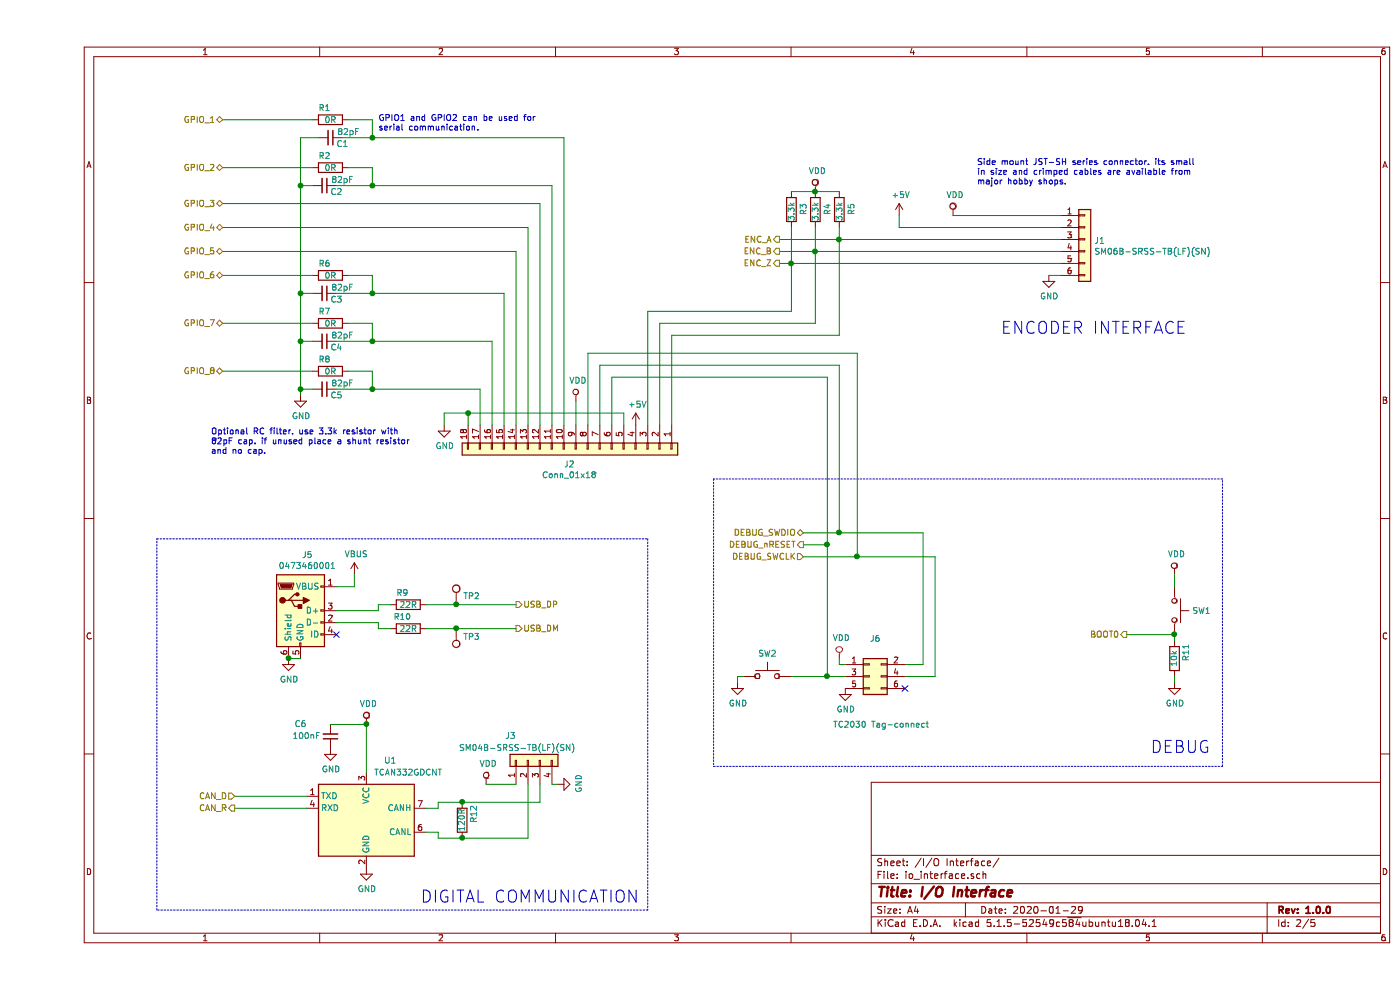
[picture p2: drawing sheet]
EESchema Schematic File Version 4
EELAYER 30 0
EELAYER END
$Descr A4 11693 8268
encoding utf-8
Sheet 2 5
Title "I/O Interface"
Date "2020-01-29"
Rev "1.0.0"
Comp ""
Comment1 ""
Comment2 ""
Comment3 ""
Comment4 ""
$EndDescr
$Comp
L Device:R R1
U 1 1
P 2450 1000
F 0 "R1" V 2350 950 50  0000 C CNN
F 1 "0R" V 2450 1000 50  0000 C CNN
F 2 "Resistor_SMD:R_0402_1005Metric" V 2380 1000 50  0001 C CNN
F 3 "~" H 2450 1000 50  0001 C CNN
	1    2450 1000
	0    1    1    0   
$EndComp
$Comp
L Device:C_Small C1
U 1 1
P 2450 1150
F 0 "C1" V 2500 1250 50  0000 C CNN
F 1 "82pF" V 2400 1300 50  0000 C CNN
F 2 "Capacitor_SMD:C_0402_1005Metric" H 2450 1150 50  0001 C CNN
F 3 "~" H 2450 1150 50  0001 C CNN
	1    2450 1150
	0    1    1    0   
$EndComp
$Comp
L power:GND #PWR0102
U 1 1
P 2200 3300
F 0 "#PWR0102" H 2200 3050 50  0001 C CNN
F 1 "GND" H 2205 3127 50  0000 C CNN
F 2 "" H 2200 3300 50  0001 C CNN
F 3 "" H 2200 3300 50  0001 C CNN
	1    2200 3300
	1    0    0    -1  
$EndComp
Wire Wire Line
	2600 1000 2800 1000
$Comp
L Device:R R2
U 1 1
P 2450 1400
F 0 "R2" V 2350 1350 50  0000 C CNN
F 1 "0R" V 2450 1400 50  0000 C CNN
F 2 "Resistor_SMD:R_0402_1005Metric" V 2380 1400 50  0001 C CNN
F 3 "~" H 2450 1400 50  0001 C CNN
	1    2450 1400
	0    1    1    0   
$EndComp
$Comp
L Device:C_Small C2
U 1 1
P 2400 1550
F 0 "C2" V 2450 1650 50  0000 C CNN
F 1 "82pF" V 2350 1700 50  0000 C CNN
F 2 "Capacitor_SMD:C_0402_1005Metric" H 2400 1550 50  0001 C CNN
F 3 "~" H 2400 1550 50  0001 C CNN
	1    2400 1550
	0    1    1    0   
$EndComp
$Comp
L Device:R R6
U 1 1
P 2450 2300
F 0 "R6" V 2350 2250 50  0000 C CNN
F 1 "0R" V 2450 2300 50  0000 C CNN
F 2 "Resistor_SMD:R_0402_1005Metric" V 2380 2300 50  0001 C CNN
F 3 "~" H 2450 2300 50  0001 C CNN
	1    2450 2300
	0    1    1    0   
$EndComp
$Comp
L Device:C_Small C3
U 1 1
P 2400 2450
F 0 "C3" V 2450 2550 50  0000 C CNN
F 1 "82pF" V 2350 2600 50  0000 C CNN
F 2 "Capacitor_SMD:C_0402_1005Metric" H 2400 2450 50  0001 C CNN
F 3 "~" H 2400 2450 50  0001 C CNN
	1    2400 2450
	0    1    1    0   
$EndComp
$Comp
L Device:R R7
U 1 1
P 2450 2700
F 0 "R7" V 2350 2650 50  0000 C CNN
F 1 "0R" V 2450 2700 50  0000 C CNN
F 2 "Resistor_SMD:R_0402_1005Metric" V 2380 2700 50  0001 C CNN
F 3 "~" H 2450 2700 50  0001 C CNN
	1    2450 2700
	0    1    1    0   
$EndComp
$Comp
L Device:C_Small C4
U 1 1
P 2400 2850
F 0 "C4" V 2450 2950 50  0000 C CNN
F 1 "82pF" V 2350 3000 50  0000 C CNN
F 2 "Capacitor_SMD:C_0402_1005Metric" H 2400 2850 50  0001 C CNN
F 3 "~" H 2400 2850 50  0001 C CNN
	1    2400 2850
	0    1    1    0   
$EndComp
$Comp
L Device:R R8
U 1 1
P 2450 3100
F 0 "R8" V 2350 3050 50  0000 C CNN
F 1 "0R" V 2450 3100 50  0000 C CNN
F 2 "Resistor_SMD:R_0402_1005Metric" V 2380 3100 50  0001 C CNN
F 3 "~" H 2450 3100 50  0001 C CNN
	1    2450 3100
	0    1    1    0   
$EndComp
$Comp
L Device:C_Small C5
U 1 1
P 2400 3250
F 0 "C5" V 2450 3350 50  0000 C CNN
F 1 "82pF" V 2350 3400 50  0000 C CNN
F 2 "Capacitor_SMD:C_0402_1005Metric" H 2400 3250 50  0001 C CNN
F 3 "~" H 2400 3250 50  0001 C CNN
	1    2400 3250
	0    1    1    0   
$EndComp
Wire Wire Line
	3700 3250 3700 3550
Wire Wire Line
	2500 2850 2800 2850
Wire Wire Line
	3800 2850 3800 3550
Wire Wire Line
	2500 2450 2800 2450
Wire Wire Line
	2550 1150 2800 1150
Wire Wire Line
	2600 2700 2800 2700
Wire Wire Line
	2800 2700 2800 2850
Connection ~ 2800 2850
Wire Wire Line
	2800 2850 3800 2850
Wire Wire Line
	2600 2300 2800 2300
Wire Wire Line
	2800 2300 2800 2450
Connection ~ 2800 2450
Wire Wire Line
	2800 2450 3900 2450
Wire Wire Line
	2600 1400 2800 1400
Wire Wire Line
	2800 1400 2800 1550
Connection ~ 2800 1550
Wire Wire Line
	2800 1550 2500 1550
Wire Wire Line
	2800 1000 2800 1150
Connection ~ 2800 1150
Wire Wire Line
	2500 3250 2800 3250
Wire Wire Line
	2800 3100 2800 3250
Wire Wire Line
	2600 3100 2800 3100
Connection ~ 2800 3250
Wire Wire Line
	2800 3250 3700 3250
Wire Wire Line
	2300 3250 2200 3250
Wire Wire Line
	2200 3250 2200 3300
Wire Wire Line
	2200 3250 2200 2850
Wire Wire Line
	2200 2850 2300 2850
Connection ~ 2200 3250
Wire Wire Line
	2200 2850 2200 2450
Wire Wire Line
	2200 2450 2300 2450
Connection ~ 2200 2850
Wire Wire Line
	2200 1550 2300 1550
Wire Wire Line
	2200 1150 2350 1150
Text HLabel 1550 1000 0    50   BiDi ~ 0
GPIO_1
Text HLabel 1550 1400 0    50   BiDi ~ 0
GPIO_2
Text HLabel 1550 2700 0    50   BiDi ~ 0
GPIO_7
Text HLabel 1550 3100 0    50   BiDi ~ 0
GPIO_8
Wire Wire Line
	3900 2450 3900 3550
Wire Wire Line
	2800 1550 4300 1550
Wire Wire Line
	2800 1150 4400 1150
Text HLabel 1550 1700 0    50   BiDi ~ 0
GPIO_3
Wire Wire Line
	2300 3100 1550 3100
Wire Wire Line
	1550 2700 2300 2700
Wire Wire Line
	2300 2300 1550 2300
Wire Wire Line
	2300 1400 1550 1400
Wire Wire Line
	1550 1000 2300 1000
Text HLabel 1550 2300 0    50   BiDi ~ 0
GPIO_6
Text HLabel 1550 1900 0    50   BiDi ~ 0
GPIO_4
Text HLabel 1550 2100 0    50   BiDi ~ 0
GPIO_5
Wire Wire Line
	4000 2100 1550 2100
Wire Wire Line
	4000 2100 4000 3550
Wire Wire Line
	1550 1900 4100 1900
Wire Wire Line
	4100 1900 4100 3550
Wire Wire Line
	4200 1700 1550 1700
Wire Wire Line
	4200 1700 4200 3550
Wire Wire Line
	4300 1550 4300 3550
Wire Wire Line
	4400 3550 4400 1150
Wire Wire Line
	2200 1550 2200 2450
Connection ~ 2200 2450
Wire Wire Line
	2200 1150 2200 1550
Connection ~ 2200 1550
Text Notes 1450 3800 0    50   ~ 0
Optional RC filter. use 3.3k resistor with \n82pF cap. if unused place a shunt resistor \nand no cap.
$Comp
L power:GND #PWR0103
U 1 1
P 3400 3550
F 0 "#PWR0103" H 3400 3300 50  0001 C CNN
F 1 "GND" H 3405 3377 50  0000 C CNN
F 2 "" H 3400 3550 50  0001 C CNN
F 3 "" H 3400 3550 50  0001 C CNN
	1    3400 3550
	1    0    0    -1  
$EndComp
Wire Wire Line
	3400 3550 3400 3450
Wire Wire Line
	3400 3450 3600 3450
Wire Wire Line
	3600 3450 3600 3550
$Comp
L power:VDD #PWR0112
U 1 1
P 4500 3350
F 0 "#PWR0112" H 4500 3200 50  0001 C CNN
F 1 "VDD" H 4517 3523 50  0000 C CNN
F 2 "" H 4500 3350 50  0001 C CNN
F 3 "" H 4500 3350 50  0001 C CNN
	1    4500 3350
	1    0    0    -1  
$EndComp
$Comp
L Connector_Generic:Conn_02x03_Odd_Even J6
U 1 1
P 6950 5650
F 0 "J6" H 7000 5967 50  0000 C CNN
F 1 "TC2030 Tag-connect" H 7050 5250 50  0000 C CNN
F 2 "Connector:Tag-Connect_TC2030-IDC-NL_2x03_P1.27mm_Vertical" H 6950 5650 50  0001 C CNN
F 3 "~" H 6950 5650 50  0001 C CNN
	1    6950 5650
	1    0    0    -1  
$EndComp
Text HLabel 6400 4450 0    50   BiDi ~ 0
DEBUG_SWDIO
Text HLabel 6400 4550 0    50   Output ~ 0
DEBUG_nRESET
Text HLabel 6400 4650 0    50   Input ~ 0
DEBUG_SWCLK
$Comp
L power:VDD #PWR0117
U 1 1
P 6700 5500
F 0 "#PWR0117" H 6700 5350 50  0001 C CNN
F 1 "VDD" H 6717 5673 50  0000 C CNN
F 2 "" H 6700 5500 50  0001 C CNN
F 3 "" H 6700 5500 50  0001 C CNN
	1    6700 5500
	1    0    0    -1  
$EndComp
Wire Wire Line
	6750 5550 6700 5550
Wire Wire Line
	6700 5550 6700 5500
Wire Wire Line
	6400 4450 6700 4450
Wire Wire Line
	6400 4650 6850 4650
Wire Wire Line
	7250 5550 7400 5550
Wire Wire Line
	7400 5550 7400 4450
Wire Wire Line
	7250 5650 7500 5650
Wire Wire Line
	7500 5650 7500 4650
$Comp
L power:GND #PWR0118
U 1 1
P 6750 5750
F 0 "#PWR0118" H 6750 5500 50  0001 C CNN
F 1 "GND" H 6755 5577 50  0000 C CNN
F 2 "" H 6750 5750 50  0001 C CNN
F 3 "" H 6750 5750 50  0001 C CNN
	1    6750 5750
	1    0    0    -1  
$EndComp
NoConn ~ 7250 5750
$Comp
L Switch:SW_Push SW2
U 1 1
P 6100 5650
F 0 "SW2" H 6100 5843 50  0000 C CNN
F 1 "B3U-1000P-B" H 6100 5844 50  0001 C CNN
F 2 "Button_Switch_SMD:SW_SPST_B3U-1000P" H 6100 5850 50  0001 C CNN
F 3 "~" H 6100 5850 50  0001 C CNN
	1    6100 5650
	1    0    0    -1  
$EndComp
$Comp
L power:GND #PWR0119
U 1 1
P 5850 5700
F 0 "#PWR0119" H 5850 5450 50  0001 C CNN
F 1 "GND" H 5855 5527 50  0000 C CNN
F 2 "" H 5850 5700 50  0001 C CNN
F 3 "" H 5850 5700 50  0001 C CNN
	1    5850 5700
	1    0    0    -1  
$EndComp
Wire Wire Line
	5900 5650 5850 5650
Wire Wire Line
	5850 5650 5850 5700
$Comp
L power:VDD #PWR0120
U 1 1
P 9500 4800
F 0 "#PWR0120" H 9500 4650 50  0001 C CNN
F 1 "VDD" H 9517 4973 50  0000 C CNN
F 2 "" H 9500 4800 50  0001 C CNN
F 3 "" H 9500 4800 50  0001 C CNN
	1    9500 4800
	1    0    0    -1  
$EndComp
$Comp
L Switch:SW_Push SW1
U 1 1
P 9500 5100
F 0 "SW1" V 9500 5248 50  0000 L CNN
F 1 "B3U-1000P-B" H 9500 5294 50  0001 C CNN
F 2 "Button_Switch_SMD:SW_SPST_B3U-1000P" H 9500 5300 50  0001 C CNN
F 3 "~" H 9500 5300 50  0001 C CNN
	1    9500 5100
	0    1    1    0   
$EndComp
$Comp
L Device:R R11
U 1 1
P 9500 5500
F 0 "R11" V 9400 5450 50  0000 C CNN
F 1 "10k" V 9500 5500 50  0000 C CNN
F 2 "Resistor_SMD:R_0402_1005Metric" V 9430 5500 50  0001 C CNN
F 3 "~" H 9500 5500 50  0001 C CNN
	1    9500 5500
	-1   0    0    1   
$EndComp
$Comp
L power:GND #PWR0121
U 1 1
P 9500 5700
F 0 "#PWR0121" H 9500 5450 50  0001 C CNN
F 1 "GND" H 9505 5527 50  0000 C CNN
F 2 "" H 9500 5700 50  0001 C CNN
F 3 "" H 9500 5700 50  0001 C CNN
	1    9500 5700
	1    0    0    -1  
$EndComp
Text HLabel 9100 5300 0    50   Output ~ 0
BOOT0
$Comp
L Connector:USB_B_Micro J5
U 1 1
P 2200 5100
F 0 "J5" H 2257 5567 50  0000 C CNN
F 1 "0473460001" H 2257 5476 50  0000 C CNN
F 2 "Connector_USB:USB_Micro-B_Molex_47346-0001" H 2350 5050 50  0001 C CNN
F 3 "~" H 2350 5050 50  0001 C CNN
	1    2200 5100
	1    0    0    -1  
$EndComp
$Comp
L power:GND #PWR0122
U 1 1
P 2100 5500
F 0 "#PWR0122" H 2100 5250 50  0001 C CNN
F 1 "GND" H 2105 5327 50  0000 C CNN
F 2 "" H 2100 5500 50  0001 C CNN
F 3 "" H 2100 5500 50  0001 C CNN
	1    2100 5500
	1    0    0    -1  
$EndComp
Wire Wire Line
	2200 5500 2100 5500
Connection ~ 2100 5500
NoConn ~ 2500 5300
$Comp
L Device:R R10
U 1 1
P 3100 5250
F 0 "R10" V 3000 5200 50  0000 C CNN
F 1 "22R" V 3100 5250 50  0000 C CNN
F 2 "Resistor_SMD:R_0402_1005Metric" V 3030 5250 50  0001 C CNN
F 3 "~" H 3100 5250 50  0001 C CNN
	1    3100 5250
	0    1    1    0   
$EndComp
$Comp
L Device:R R9
U 1 1
P 3100 5050
F 0 "R9" V 3000 5000 50  0000 C CNN
F 1 "22R" V 3100 5050 50  0000 C CNN
F 2 "Resistor_SMD:R_0402_1005Metric" V 3030 5050 50  0001 C CNN
F 3 "~" H 3100 5050 50  0001 C CNN
	1    3100 5050
	0    1    1    0   
$EndComp
Wire Wire Line
	2500 5200 2850 5200
Wire Wire Line
	2500 5100 2850 5100
Wire Wire Line
	2850 5100 2850 5050
Wire Wire Line
	2850 5050 2950 5050
Wire Wire Line
	2950 5250 2850 5250
Wire Wire Line
	2850 5250 2850 5200
Text HLabel 4000 5050 2    50   Output ~ 0
USB_DP
Text HLabel 4000 5250 2    50   Output ~ 0
USB_DM
Wire Wire Line
	4000 5250 3500 5250
Wire Wire Line
	3250 5050 3500 5050
$Comp
L power:VBUS #PWR0123
U 1 1
P 2650 4800
F 0 "#PWR0123" H 2650 4650 50  0001 C CNN
F 1 "VBUS" H 2665 4973 50  0000 C CNN
F 2 "" H 2650 4800 50  0001 C CNN
F 3 "" H 2650 4800 50  0001 C CNN
	1    2650 4800
	1    0    0    -1  
$EndComp
Wire Wire Line
	2650 4800 2650 4900
Wire Wire Line
	2650 4900 2500 4900
$Comp
L Connector:TestPoint TP2
U 1 1
P 3500 5050
F 0 "TP2" H 3558 5122 50  0000 L CNN
F 1 "TestPoint" V 3545 5238 50  0001 L CNN
F 2 "TestPoint:TestPoint_Pad_D1.5mm" H 3700 5050 50  0001 C CNN
F 3 "~" H 3700 5050 50  0001 C CNN
	1    3500 5050
	1    0    0    -1  
$EndComp
Connection ~ 3500 5050
Wire Wire Line
	3500 5050 4000 5050
$Comp
L Connector:TestPoint TP3
U 1 1
P 3500 5250
F 0 "TP3" H 3442 5322 50  0000 R CNN
F 1 "TestPoint" V 3545 5438 50  0001 L CNN
F 2 "TestPoint:TestPoint_Pad_D1.5mm" H 3700 5250 50  0001 C CNN
F 3 "~" H 3700 5250 50  0001 C CNN
	1    3500 5250
	-1   0    0    1   
$EndComp
Connection ~ 3500 5250
Wire Wire Line
	3500 5250 3250 5250
Wire Wire Line
	9500 5300 9500 5350
Wire Wire Line
	9500 5650 9500 5700
Wire Wire Line
	9500 5300 9100 5300
Connection ~ 9500 5300
Wire Wire Line
	9500 4800 9500 4900
$Comp
L power:VDD #PWR0124
U 1 1
P 2750 6050
F 0 "#PWR0124" H 2750 5900 50  0001 C CNN
F 1 "VDD" H 2767 6223 50  0000 C CNN
F 2 "" H 2750 6050 50  0001 C CNN
F 3 "" H 2750 6050 50  0001 C CNN
	1    2750 6050
	1    0    0    -1  
$EndComp
$Comp
L Device:C_Small C6
U 1 1
P 2450 6150
F 0 "C6" H 2700 6050 50  0000 C CNN
F 1 "100nF" H 2650 6150 50  0000 C CNN
F 2 "Capacitor_SMD:C_0402_1005Metric" H 2450 6150 50  0001 C CNN
F 3 "~" H 2450 6150 50  0001 C CNN
	1    2450 6150
	-1   0    0    1   
$EndComp
Wire Wire Line
	2450 6050 2750 6050
Connection ~ 2750 6050
$Comp
L power:GND #PWR0125
U 1 1
P 2450 6250
F 0 "#PWR0125" H 2450 6000 50  0001 C CNN
F 1 "GND" H 2455 6077 50  0000 C CNN
F 2 "" H 2450 6250 50  0001 C CNN
F 3 "" H 2450 6250 50  0001 C CNN
	1    2450 6250
	1    0    0    -1  
$EndComp
$Comp
L power:GND #PWR0126
U 1 1
P 2750 7250
F 0 "#PWR0126" H 2750 7000 50  0001 C CNN
F 1 "GND" H 2755 7077 50  0000 C CNN
F 2 "" H 2750 7250 50  0001 C CNN
F 3 "" H 2750 7250 50  0001 C CNN
	1    2750 7250
	1    0    0    -1  
$EndComp
$Comp
L Interface_CAN_LIN:TCAN332G U1
U 1 1
P 2750 6850
F 0 "U1" H 2950 7350 50  0000 C CNN
F 1 "TCAN332GDCNT" H 3100 7250 50  0000 C CNN
F 2 "Package_TO_SOT_SMD:SOT-23-8" H 2750 6350 50  0001 C CIN
F 3 "http://www.ti.com/lit/ds/symlink/tcan337.pdf" H 2750 6850 50  0001 C CNN
	1    2750 6850
	1    0    0    -1  
$EndComp
Wire Wire Line
	2750 6050 2750 6450
Wire Wire Line
	3250 6750 3350 6750
Wire Wire Line
	3350 6750 3350 6700
Wire Wire Line
	3350 6700 3550 6700
Wire Wire Line
	3250 6950 3350 6950
Wire Wire Line
	3350 6950 3350 7000
Wire Wire Line
	3350 7000 3550 7000
Text HLabel 1650 6650 0    50   Input ~ 0
CAN_D
Text HLabel 1650 6750 0    50   Output ~ 0
CAN_R
Wire Wire Line
	1650 6650 2250 6650
Wire Wire Line
	2250 6750 1650 6750
$Comp
L Connector_Generic:Conn_01x06 J?
U 1 1
P 8750 2000
AR Path="/5E377C6C/5E38F4AB" Ref="J?"  Part="1" 
AR Path="/5E2D92A8/5E38F4AB" Ref="J1"  Part="1" 
F 0 "J1" H 8830 1992 50  0000 L CNN
F 1 "SM06B-SRSS-TB(LF)(SN)" H 8830 1901 50  0000 L CNN
F 2 "Connector_JST:JST_SH_SM06B-SRSS-TB_1x06-1MP_P1.00mm_Horizontal" H 8750 2000 50  0001 C CNN
F 3 "~" H 8750 2000 50  0001 C CNN
	1    8750 2000
	1    0    0    -1  
$EndComp
$Comp
L power:+5V #PWR?
U 1 1
P 7200 1800
AR Path="/5E377C6C/5E38F4B1" Ref="#PWR?"  Part="1" 
AR Path="/5E2D92A8/5E38F4B1" Ref="#PWR0127"  Part="1" 
F 0 "#PWR0127" H 7200 1650 50  0001 C CNN
F 1 "+5V" H 7215 1973 50  0000 C CNN
F 2 "" H 7200 1800 50  0001 C CNN
F 3 "" H 7200 1800 50  0001 C CNN
	1    7200 1800
	1    0    0    -1  
$EndComp
$Comp
L power:GND #PWR?
U 1 1
P 8450 2300
AR Path="/5E377C6C/5E38F4B7" Ref="#PWR?"  Part="1" 
AR Path="/5E2D92A8/5E38F4B7" Ref="#PWR0128"  Part="1" 
F 0 "#PWR0128" H 8450 2050 50  0001 C CNN
F 1 "GND" H 8455 2127 50  0000 C CNN
F 2 "" H 8450 2300 50  0001 C CNN
F 3 "" H 8450 2300 50  0001 C CNN
	1    8450 2300
	1    0    0    -1  
$EndComp
$Comp
L power:VDD #PWR?
U 1 1
P 7650 1800
AR Path="/5E377C6C/5E38F4BD" Ref="#PWR?"  Part="1" 
AR Path="/5E2D92A8/5E38F4BD" Ref="#PWR0129"  Part="1" 
F 0 "#PWR0129" H 7650 1650 50  0001 C CNN
F 1 "VDD" H 7667 1973 50  0000 C CNN
F 2 "" H 7650 1800 50  0001 C CNN
F 3 "" H 7650 1800 50  0001 C CNN
	1    7650 1800
	1    0    0    -1  
$EndComp
Wire Wire Line
	7200 1900 7200 1800
Text HLabel 6200 2000 0    50   Output ~ 0
ENC_A
Text HLabel 6200 2100 0    50   Output ~ 0
ENC_B
Text HLabel 6200 2200 0    50   Output ~ 0
ENC_Z
$Comp
L Device:R R?
U 1 1
P 6700 1750
AR Path="/5E377C6C/5E38F4C7" Ref="R?"  Part="1" 
AR Path="/5E2D92A8/5E38F4C7" Ref="R5"  Part="1" 
F 0 "R5" V 6800 1700 50  0000 L CNN
F 1 "3.3k" V 6700 1650 50  0000 L CNN
F 2 "Resistor_SMD:R_0402_1005Metric" V 6630 1750 50  0001 C CNN
F 3 "~" H 6700 1750 50  0001 C CNN
	1    6700 1750
	1    0    0    -1  
$EndComp
$Comp
L Device:R R?
U 1 1
P 6500 1750
AR Path="/5E377C6C/5E38F4CD" Ref="R?"  Part="1" 
AR Path="/5E2D92A8/5E38F4CD" Ref="R4"  Part="1" 
F 0 "R4" V 6600 1700 50  0000 L CNN
F 1 "3.3k" V 6500 1650 50  0000 L CNN
F 2 "Resistor_SMD:R_0402_1005Metric" V 6430 1750 50  0001 C CNN
F 3 "~" H 6500 1750 50  0001 C CNN
	1    6500 1750
	1    0    0    -1  
$EndComp
$Comp
L Device:R R?
U 1 1
P 6300 1750
AR Path="/5E377C6C/5E38F4D3" Ref="R?"  Part="1" 
AR Path="/5E2D92A8/5E38F4D3" Ref="R3"  Part="1" 
F 0 "R3" V 6400 1700 50  0000 L CNN
F 1 "3.3k" V 6300 1650 50  0000 L CNN
F 2 "Resistor_SMD:R_0402_1005Metric" V 6230 1750 50  0001 C CNN
F 3 "~" H 6300 1750 50  0001 C CNN
	1    6300 1750
	1    0    0    -1  
$EndComp
Wire Wire Line
	6200 2000 6700 2000
Wire Wire Line
	6200 2100 6500 2100
Wire Wire Line
	6200 2200 6300 2200
Wire Wire Line
	6700 1900 6700 2000
Connection ~ 6700 2000
Wire Wire Line
	6500 1900 6500 2100
Connection ~ 6500 2100
Wire Wire Line
	6300 1900 6300 2200
Connection ~ 6300 2200
$Comp
L power:VDD #PWR?
U 1 1
P 6500 1600
AR Path="/5E377C6C/5E38F4E2" Ref="#PWR?"  Part="1" 
AR Path="/5E2D92A8/5E38F4E2" Ref="#PWR0130"  Part="1" 
F 0 "#PWR0130" H 6500 1450 50  0001 C CNN
F 1 "VDD" H 6517 1773 50  0000 C CNN
F 2 "" H 6500 1600 50  0001 C CNN
F 3 "" H 6500 1600 50  0001 C CNN
	1    6500 1600
	1    0    0    -1  
$EndComp
Wire Wire Line
	6300 1600 6500 1600
Connection ~ 6500 1600
Wire Wire Line
	6500 1600 6700 1600
Text Notes 7850 1550 0    50   ~ 0
Side mount JST-SH series connector. its small\nin size and crimped cables are available from \nmajor hobby shops.
Wire Notes Line
	5650 4000 5650 6400
Wire Notes Line
	5650 6400 9900 6400
Wire Notes Line
	9900 6400 9900 4000
Wire Notes Line
	9900 4000 5650 4000
Wire Notes Line
	1000 4500 5100 4500
Wire Notes Line
	5100 4500 5100 7600
Wire Notes Line
	5100 7600 1000 7600
Wire Notes Line
	1000 7600 1000 4500
Text Notes 3200 7550 0    100  ~ 0
DIGITAL COMMUNICATION
Text Notes 9300 6300 0    100  ~ 0
DEBUG
Text Notes 8050 2800 0    100  ~ 0
ENCODER INTERFACE
$Comp
L Connector_Generic:Conn_01x18 J2
U 1 1
P 4500 3750
F 0 "J2" V 4625 3696 50  0000 C CNN
F 1 "Conn_01x18" V 4716 3696 50  0000 C CNN
F 2 "Connector_PinHeader_2.54mm:PinHeader_1x18_P2.54mm_Horizontal" H 4500 3750 50  0001 C CNN
F 3 "~" H 4500 3750 50  0001 C CNN
	1    4500 3750
	0    1    1    0   
$EndComp
Wire Wire Line
	6300 2200 8550 2200
Wire Wire Line
	6500 2100 8550 2100
Wire Wire Line
	6700 2000 8550 2000
Wire Wire Line
	7200 1900 8550 1900
Wire Wire Line
	7650 1800 8550 1800
Wire Wire Line
	8450 2300 8550 2300
Wire Wire Line
	6300 2200 6300 2600
Wire Wire Line
	6300 2600 5100 2600
Wire Wire Line
	6500 2100 6500 2700
Wire Wire Line
	6500 2700 5200 2700
Wire Wire Line
	6700 2000 6700 2800
Wire Wire Line
	6700 2800 5300 2800
$Comp
L power:+5V #PWR?
U 1 1
P 5000 3550
AR Path="/5E377C6C/5E600F29" Ref="#PWR?"  Part="1" 
AR Path="/5E2D92A8/5E600F29" Ref="#PWR01"  Part="1" 
F 0 "#PWR01" H 5000 3400 50  0001 C CNN
F 1 "+5V" H 5015 3723 50  0000 C CNN
F 2 "" H 5000 3550 50  0001 C CNN
F 3 "" H 5000 3550 50  0001 C CNN
	1    5000 3550
	1    0    0    -1  
$EndComp
Wire Wire Line
	6300 5650 6600 5650
Wire Wire Line
	6600 4550 6600 5650
Wire Wire Line
	6400 4550 6600 4550
Connection ~ 6600 5650
Wire Wire Line
	6600 5650 6750 5650
Connection ~ 6600 4550
Connection ~ 6700 4450
Wire Wire Line
	6700 4450 7400 4450
Connection ~ 6850 4650
Wire Wire Line
	6850 4650 7500 4650
Wire Wire Line
	4900 3450 4900 3550
Connection ~ 3600 3450
Wire Wire Line
	3600 3450 4900 3450
Wire Wire Line
	4500 3350 4500 3550
Wire Wire Line
	6600 3150 4800 3150
Wire Wire Line
	4800 3150 4800 3550
Wire Wire Line
	6600 3150 6600 4550
Wire Wire Line
	6700 3050 4700 3050
Wire Wire Line
	4700 3050 4700 3550
Wire Wire Line
	6700 3050 6700 4450
Wire Wire Line
	6850 2950 4600 2950
Wire Wire Line
	4600 2950 4600 3550
Wire Wire Line
	6850 2950 6850 4650
Wire Wire Line
	5300 3550 5300 2800
Wire Wire Line
	5200 3550 5200 2700
Wire Wire Line
	5100 3550 5100 2600
Text Notes 2850 1100 0    50   ~ 0
GPIO1 and GPIO2 can be used for\nserial communication.
$Comp
L Connector_Generic:Conn_01x04 J3
U 1 1
P 4100 6350
F 0 "J3" V 4300 6450 50  0000 L CNN
F 1 "SM04B-SRSS-TB(LF)(SN)" V 4200 5950 50  0000 L CNN
F 2 "Connector_JST:JST_SH_SM04B-SRSS-TB_1x04-1MP_P1.00mm_Horizontal" H 4100 6350 50  0001 C CNN
F 3 "~" H 4100 6350 50  0001 C CNN
	1    4100 6350
	0    -1   -1   0   
$EndComp
$Comp
L power:VDD #PWR02
U 1 1
P 3750 6550
F 0 "#PWR02" H 3750 6400 50  0001 C CNN
F 1 "VDD" H 3767 6723 50  0000 C CNN
F 2 "" H 3750 6550 50  0001 C CNN
F 3 "" H 3750 6550 50  0001 C CNN
	1    3750 6550
	1    0    0    -1  
$EndComp
$Comp
L power:GND #PWR03
U 1 1
P 4350 6550
F 0 "#PWR03" H 4350 6300 50  0001 C CNN
F 1 "GND" H 4355 6377 50  0000 C CNN
F 2 "" H 4350 6550 50  0001 C CNN
F 3 "" H 4350 6550 50  0001 C CNN
	1    4350 6550
	0    -1   -1   0   
$EndComp
Wire Wire Line
	4350 6550 4300 6550
$Comp
L Device:R R12
U 1 1
P 3550 6850
F 0 "R12" V 3450 6800 50  0000 C CNN
F 1 "120R" V 3550 6850 50  0000 C CNN
F 2 "Resistor_SMD:R_0402_1005Metric" V 3480 6850 50  0001 C CNN
F 3 "~" H 3550 6850 50  0001 C CNN
	1    3550 6850
	-1   0    0    1   
$EndComp
Wire Wire Line
	3550 6700 4200 6700
Wire Wire Line
	4200 6700 4200 6550
Connection ~ 3550 6700
Wire Wire Line
	4100 6550 4100 7000
Wire Wire Line
	4100 7000 3550 7000
Connection ~ 3550 7000
Wire Wire Line
	3750 6550 4000 6550
$EndSCHEMATC
